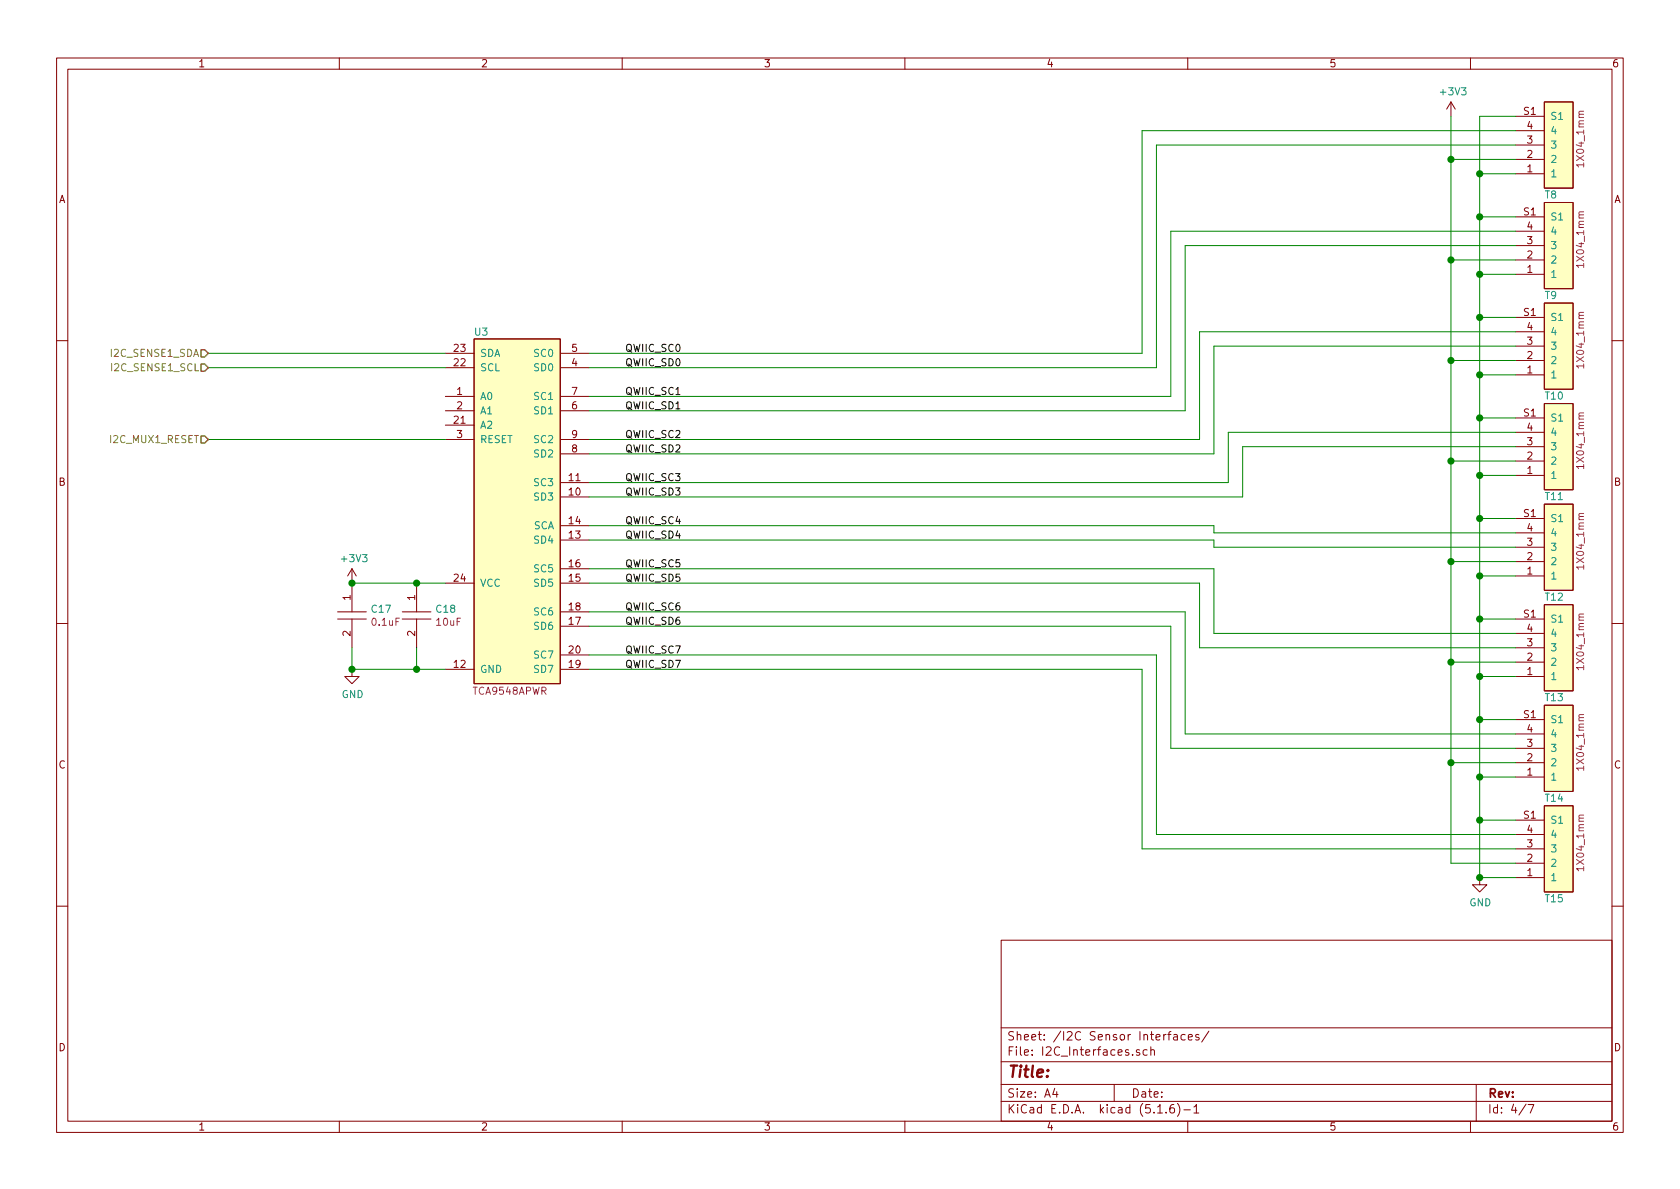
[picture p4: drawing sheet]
EESchema Schematic File Version 4
EELAYER 30 0
EELAYER END
$Descr A4 11693 8268
encoding utf-8
Sheet 4 7
Title ""
Date ""
Rev ""
Comp ""
Comment1 ""
Comment2 ""
Comment3 ""
Comment4 ""
$EndDescr
$Comp
L AVR-KiCAD-Lib-Capacitors:GRM188R61A106KE69J C?
U 1 1
P 2900 4250
AR Path="/5EE82896/5F11563E" Ref="C?"  Part="1" 
AR Path="/5EE827B2/5F11563E" Ref="C18"  Part="1" 
F 0 "C18" V 2879 4378 50  0000 L CNN
F 1 "GRM188R61A106KE69J" H 2950 4450 50  0001 C CNN
F 2 "AVR-KiCAD-Lib-Capacitors:C0603" H 2700 4250 50  0001 C CNN
F 3 "https://search.murata.co.jp/Ceramy/image/img/A01X/G101/ENG/GRM188R61A106KE69-01.pdf" H 2800 4350 50  0001 C CNN
F 4 "0.18000" H 3000 4500 50  0001 C CNN "Cost QTY: 1"
F 5 "0.03841" H 3100 4600 50  0001 C CNN "Cost QTY: 1000"
F 6 "0.03674" H 3200 4700 50  0001 C CNN "Cost QTY: 2500"
F 7 "0.03340" H 3300 4800 50  0001 C CNN "Cost QTY: 5000"
F 8 "0.02640" H 3400 4900 50  0001 C CNN "Cost QTY: 10000"
F 9 "Murata Electronics" H 3500 5000 50  0001 C CNN "MFR"
F 10 "GRM188R61A106KE69J" H 3600 5100 50  0001 C CNN "MFR#"
F 11 "Digikey" H 3700 5200 50  0001 C CNN "Vendor"
F 12 "490-14372-2-ND" H 3800 5300 50  0001 C CNN "Vendor #"
F 13 "AVR" H 3900 5400 50  0001 C CNN "Designer"
F 14 "0.95mm" H 4000 5500 50  0001 C CNN "Height"
F 15 "2/28/2020" H 5100 6600 50  0001 C CNN "Date Created"
F 16 "2/28/2020" H 4100 5600 50  0001 C CNN "Date Modified"
F 17 "Yes" H 4200 5700 50  0001 C CNN "Lead-Free ?"
F 18 "1" H 4300 5800 50  0001 C CNN "RoHS Levels"
F 19 "SMT" H 4400 5900 50  0001 C CNN "Mounting"
F 20 "2" H 4500 6000 50  0001 C CNN "Pin Count #"
F 21 "Active" H 4600 6100 50  0001 C CNN "Status"
F 22 "10%" H 4700 6200 50  0001 C CNN "Tolerance"
F 23 "Ceramic Cap" H 4800 6300 50  0001 C CNN "Type"
F 24 "10V" H 4900 6400 50  0001 C CNN "Voltage"
F 25 "0603" H 5000 6550 50  0001 C CNN "Package"
F 26 "10µF ±10% 10V Ceramic Capacitor X5R 0603 (1608 Metric)" H 5400 6950 50  0001 C CNN "Description"
F 27 "10uF" V 2970 4378 50  0000 L CNN "_Value_"
F 28 "*" H 5300 6850 50  0001 C CNN "Management_ID"
	1    2900 4250
	0    1    1    0   
$EndComp
Wire Wire Line
	2900 4050 2450 4050
$Comp
L power:+3V3 #PWR?
U 1 1
P 2450 4050
AR Path="/5EE82896/5F11561C" Ref="#PWR?"  Part="1" 
AR Path="/5EE827B2/5F11561C" Ref="#PWR024"  Part="1" 
F 0 "#PWR024" H 2450 3900 50  0001 C CNN
F 1 "+3V3" H 2465 4223 50  0000 C CNN
F 2 "" H 2450 4050 50  0001 C CNN
F 3 "" H 2450 4050 50  0001 C CNN
	1    2450 4050
	1    0    0    -1  
$EndComp
Text HLabel 1450 2450 0    50   Input ~ 0
I2C_SENSE1_SDA
Text HLabel 1450 2550 0    50   Input ~ 0
I2C_SENSE1_SCL
Text HLabel 1450 3050 0    50   Input ~ 0
I2C_MUX1_RESET
Wire Wire Line
	3100 2450 1450 2450
Wire Wire Line
	3100 2550 1450 2550
Wire Wire Line
	3100 3050 1450 3050
$Comp
L power:GND #PWR?
U 1 1
P 2450 4650
AR Path="/5EE82896/5F189177" Ref="#PWR?"  Part="1" 
AR Path="/5EE827B2/5F189177" Ref="#PWR025"  Part="1" 
F 0 "#PWR025" H 2450 4400 50  0001 C CNN
F 1 "GND" H 2455 4477 50  0000 C CNN
F 2 "" H 2450 4650 50  0001 C CNN
F 3 "" H 2450 4650 50  0001 C CNN
	1    2450 4650
	1    0    0    -1  
$EndComp
$Comp
L AVR-KiCAD-Lib-ICs:TCA9548APWR U3
U 1 1
P 3300 2350
F 0 "U3" H 3350 2400 50  0000 C CNN
F 1 "TCA9548APWR" H 3350 2550 50  0001 C CNN
F 2 "AVR-KiCAD-Lib-ICs:TCA9548APWR" H 5650 5050 50  0001 C CNN
F 3 "https://www.ti.com/lit/ds/symlink/tca9548a.pdf?HQS=TI-null-null-digikeymode-df-pf-null-wwe&ts=1592362720242" H 3300 2400 50  0001 C CNN
F 4 "1.49000" H 3400 2600 50  0001 C CNN "Cost QTY: 1"
F 5 "0.63000" H 3500 2700 50  0001 C CNN "Cost QTY: 1000"
F 6 "*" H 3600 2800 50  0001 C CNN "Cost QTY: 2500"
F 7 "*" H 3700 2900 50  0001 C CNN "Cost QTY: 5000"
F 8 "*" H 3800 3000 50  0001 C CNN "Cost QTY: 10000"
F 9 "Texas Instruments" H 3900 3100 50  0001 C CNN "MFR"
F 10 "TCA9548APWR" H 4000 3200 50  0001 C CNN "MFR#"
F 11 "Digikey" H 4100 3300 50  0001 C CNN "Vendor"
F 12 "296-34905-1-ND" H 4200 3400 50  0001 C CNN "Vendor #"
F 13 "AVR" H 4300 3500 50  0001 C CNN "Designer"
F 14 "1.2mm" H 4400 3600 50  0001 C CNN "Height"
F 15 "6/16/2020" H 5500 4700 50  0001 C CNN "Date Created"
F 16 "6/16/2020" H 4500 3700 50  0001 C CNN "Date Modified"
F 17 "Yes" H 4600 3800 50  0001 C CNN "Lead-Free ?"
F 18 "1" H 4700 3900 50  0001 C CNN "RoHS Levels"
F 19 "SMT" H 4800 4000 50  0001 C CNN "Mounting"
F 20 "24" H 4900 4100 50  0001 C CNN "Pin Count #"
F 21 "Active" H 5000 4200 50  0001 C CNN "Status"
F 22 "*" H 5100 4300 50  0001 C CNN "Tolerance"
F 23 "I2C MUX" H 5200 4400 50  0001 C CNN "Type"
F 24 "1.65V ~ 5.5V" H 5300 4500 50  0001 C CNN "Voltage"
F 25 "24-TSSOP" H 5400 4650 50  0001 C CNN "Package"
F 26 "IC I2C SW 8CH W/RESET 24TSSOP" H 5700 4800 50  0001 C CNN "Description"
F 27 "TCA9548APWR" H 3550 -100 50  0000 C CNN "_Value_"
F 28 "*" H 5700 4950 50  0001 C CNN "Management_ID"
	1    3300 2350
	1    0    0    -1  
$EndComp
$Comp
L power:GND #PWR?
U 1 1
P 10300 6100
AR Path="/5EE82702/5F0119BE" Ref="#PWR?"  Part="1" 
AR Path="/5EE827B2/5F0119BE" Ref="#PWR027"  Part="1" 
F 0 "#PWR027" H 10300 5850 50  0001 C CNN
F 1 "GND" H 10305 5927 50  0000 C CNN
F 2 "" H 10300 6100 50  0001 C CNN
F 3 "" H 10300 6100 50  0001 C CNN
	1    10300 6100
	1    0    0    -1  
$EndComp
Wire Wire Line
	10300 6100 10550 6100
Wire Wire Line
	10300 5400 10550 5400
Wire Wire Line
	10300 4700 10550 4700
Wire Wire Line
	10300 4000 10550 4000
Wire Wire Line
	10300 3300 10550 3300
Wire Wire Line
	10300 2600 10550 2600
Wire Wire Line
	10300 1900 10550 1900
Wire Wire Line
	10300 1200 10550 1200
Connection ~ 2450 4050
$Comp
L AVR-KiCAD-Lib-Capacitors:C0402C104K9PACTU C?
U 1 1
P 2450 4250
AR Path="/5EE82896/5F11565D" Ref="C?"  Part="1" 
AR Path="/5EE827B2/5F11565D" Ref="C17"  Part="1" 
F 0 "C17" V 2429 4378 50  0000 L CNN
F 1 "C0402C104K9PACTU" H 2500 4450 50  0001 C CNN
F 2 "AVR-KiCAD-Lib-Resistors:R0402" H 2250 4250 50  0001 C CNN
F 3 "https://content.kemet.com/datasheets/KEM_C1006_X5R_SMD.pdf" H 2350 4350 50  0001 C CNN
F 4 "0.10000" H 2550 4500 50  0001 C CNN "Cost QTY: 1"
F 5 "0.01139" H 2650 4600 50  0001 C CNN "Cost QTY: 1000"
F 6 "0.01035" H 2750 4700 50  0001 C CNN "Cost QTY: 2500"
F 7 "0.00952" H 2850 4800 50  0001 C CNN "Cost QTY: 5000"
F 8 "0.00756" H 2950 4900 50  0001 C CNN "Cost QTY: 10000"
F 9 "KEMET" H 3050 5000 50  0001 C CNN "MFR"
F 10 "C0402C104K9PACTU" H 3150 5100 50  0001 C CNN "MFR#"
F 11 "Digikey" H 3250 5200 50  0001 C CNN "Vendor"
F 12 "399-3026-6-ND" H 3350 5300 50  0001 C CNN "Vendor #"
F 13 "AVR" H 3450 5400 50  0001 C CNN "Designer"
F 14 "0.55mm" H 3550 5500 50  0001 C CNN "Height"
F 15 "12/7/2019" H 4650 6600 50  0001 C CNN "Date Created"
F 16 "12/7/2019" H 3650 5600 50  0001 C CNN "Date Modified"
F 17 "Yes" H 3750 5700 50  0001 C CNN "Lead-Free ?"
F 18 "1" H 3850 5800 50  0001 C CNN "RoHS Levels"
F 19 "SMT" H 3950 5900 50  0001 C CNN "Mounting"
F 20 "2" H 4050 6000 50  0001 C CNN "Pin Count #"
F 21 "Active" H 4150 6100 50  0001 C CNN "Status"
F 22 "10%" H 4250 6200 50  0001 C CNN "Tolerance"
F 23 "Ceramic Cap" H 4350 6300 50  0001 C CNN "Type"
F 24 "6.3V" H 4450 6400 50  0001 C CNN "Voltage"
F 25 "0402" H 4550 6550 50  0001 C CNN "Package"
F 26 "0.1µF ±10% 6.3V Ceramic Capacitor X5R 0402 (1005 Metric)" H 4950 6950 50  0001 C CNN "Description"
F 27 "0.1uF" V 2520 4378 50  0000 L CNN "_Value_"
F 28 "*" H 4850 6850 50  0001 C CNN "Management_ID"
	1    2450 4250
	0    1    1    0   
$EndComp
Wire Wire Line
	2450 4650 2900 4650
Connection ~ 2450 4650
Wire Wire Line
	2450 4500 2450 4650
Wire Wire Line
	2900 4500 2900 4650
Connection ~ 2900 4650
Wire Wire Line
	2900 4650 3100 4650
Wire Wire Line
	2900 4050 3100 4050
Connection ~ 2900 4050
Wire Wire Line
	4100 2450 7950 2450
Wire Wire Line
	7950 2450 7950 900 
Wire Wire Line
	7950 900  10550 900 
Wire Wire Line
	8050 1000 8050 2550
Wire Wire Line
	8050 2550 4100 2550
Wire Wire Line
	4100 2750 8150 2750
Wire Wire Line
	8150 2750 8150 1600
Wire Wire Line
	8150 1600 10550 1600
Wire Wire Line
	10550 1700 8250 1700
Wire Wire Line
	8250 1700 8250 2850
Wire Wire Line
	8250 2850 4100 2850
Wire Wire Line
	4100 3050 8350 3050
Wire Wire Line
	8350 3050 8350 2300
Wire Wire Line
	8350 2300 10550 2300
Wire Wire Line
	10550 2400 8450 2400
Wire Wire Line
	8450 2400 8450 3150
Wire Wire Line
	8450 3150 4100 3150
Wire Wire Line
	4100 3350 8550 3350
Wire Wire Line
	8550 3350 8550 3000
Wire Wire Line
	8550 3000 10550 3000
Wire Wire Line
	10550 3100 8650 3100
Wire Wire Line
	8650 3100 8650 3450
Wire Wire Line
	8650 3450 4100 3450
Wire Wire Line
	4100 3650 8450 3650
Wire Wire Line
	8450 3650 8450 3700
Wire Wire Line
	8450 3700 10550 3700
Wire Wire Line
	8450 3800 8450 3750
Wire Wire Line
	8450 3750 4100 3750
Wire Wire Line
	8450 3800 10550 3800
Wire Wire Line
	4100 3950 8450 3950
Wire Wire Line
	8450 3950 8450 4400
Wire Wire Line
	8450 4400 10550 4400
Wire Wire Line
	10550 4500 8350 4500
Wire Wire Line
	8350 4500 8350 4050
Wire Wire Line
	8350 4050 4100 4050
Wire Wire Line
	4100 4250 8250 4250
Wire Wire Line
	8250 4250 8250 5100
Wire Wire Line
	8250 5100 10550 5100
Wire Wire Line
	10550 5200 8150 5200
Wire Wire Line
	8150 5200 8150 4350
Wire Wire Line
	8150 4350 4100 4350
Wire Wire Line
	4100 4550 8050 4550
Wire Wire Line
	8050 4550 8050 5800
Wire Wire Line
	8050 5800 10550 5800
Wire Wire Line
	10550 5900 7950 5900
Wire Wire Line
	7950 5900 7950 4650
Wire Wire Line
	7950 4650 4100 4650
Connection ~ 10300 6100
Connection ~ 10300 1900
Wire Wire Line
	10300 1900 10300 1500
Connection ~ 10300 2600
Wire Wire Line
	10300 2600 10300 2200
Connection ~ 10300 3300
Wire Wire Line
	10300 3300 10300 2900
Connection ~ 10300 4000
Wire Wire Line
	10300 4000 10300 3600
Connection ~ 10300 4700
Wire Wire Line
	10300 4700 10300 4300
Connection ~ 10300 5400
Wire Wire Line
	10300 5400 10300 5000
Wire Wire Line
	8050 1000 10550 1000
Wire Wire Line
	10550 1100 10100 1100
$Comp
L power:+3V3 #PWR?
U 1 1
P 10100 800
AR Path="/5EE82896/5F11A0D2" Ref="#PWR?"  Part="1" 
AR Path="/5EE827B2/5F11A0D2" Ref="#PWR026"  Part="1" 
F 0 "#PWR026" H 10100 650 50  0001 C CNN
F 1 "+3V3" H 10115 973 50  0000 C CNN
F 2 "" H 10100 800 50  0001 C CNN
F 3 "" H 10100 800 50  0001 C CNN
	1    10100 800 
	1    0    0    -1  
$EndComp
Wire Wire Line
	10100 800  10100 1100
Wire Wire Line
	10100 6000 10550 6000
Connection ~ 10100 1100
Wire Wire Line
	10550 5300 10100 5300
Connection ~ 10100 5300
Wire Wire Line
	10100 5300 10100 6000
Wire Wire Line
	10550 4600 10100 4600
Wire Wire Line
	10100 1100 10100 1800
Connection ~ 10100 4600
Wire Wire Line
	10100 4600 10100 5300
Wire Wire Line
	10550 3900 10100 3900
Connection ~ 10100 3900
Wire Wire Line
	10100 3900 10100 4600
Wire Wire Line
	10550 3200 10100 3200
Connection ~ 10100 3200
Wire Wire Line
	10100 3200 10100 3900
Wire Wire Line
	10550 2500 10100 2500
Connection ~ 10100 2500
Wire Wire Line
	10100 2500 10100 3200
Wire Wire Line
	10550 1800 10100 1800
Connection ~ 10100 1800
Wire Wire Line
	10100 1800 10100 2500
$Comp
L AVR-KiCAD-Lib-Connectors:BM04B-SRSS-TB(LF)(SN) T8
U 1 1
P 10750 1300
F 0 "T8" H 10750 1350 50  0000 L CNN
F 1 "BM04B-SRSS-TB(LF)(SN)" H 10800 1500 50  0001 C CNN
F 2 "AVR-KiCAD-Lib-Connectors:CONN_BM04B-SRSS-TB(LF)(SN)" H 9850 1900 50  0001 C CNN
F 3 "http://www.jst-mfg.com/product/pdf/eng/eSH.pdf" H 10750 1350 50  0001 C CNN
F 4 "0.63000" H 10850 1550 50  0001 C CNN "Cost QTY: 1"
F 5 "0.28713" H 10950 1650 50  0001 C CNN "Cost QTY: 1000"
F 6 "*" H 11050 1750 50  0001 C CNN "Cost QTY: 2500"
F 7 "*" H 11150 1850 50  0001 C CNN "Cost QTY: 5000"
F 8 "0.24226" H 11250 1950 50  0001 C CNN "Cost QTY: 10000"
F 9 "JST Sales America Inc." H 11350 2050 50  0001 C CNN "MFR"
F 10 "BM04B-SRSS-TB(LF)(SN)" H 11450 2150 50  0001 C CNN "MFR#"
F 11 "Digikey" H 11550 2250 50  0001 C CNN "Vendor"
F 12 "455-1790-2-ND" H 11650 2350 50  0001 C CNN "Vendor #"
F 13 "AVR" H 11750 2450 50  0001 C CNN "Designer"
F 14 "4.9mm" H 11850 2550 50  0001 C CNN "Height"
F 15 "6/18/2020" H 12950 3650 50  0001 C CNN "Date Created"
F 16 "6/18/2020" H 11950 2650 50  0001 C CNN "Date Modified"
F 17 "Yes" H 12050 2750 50  0001 C CNN "Lead-Free ?"
F 18 "1" H 12150 2850 50  0001 C CNN "RoHS Levels"
F 19 "SMT" H 12250 2950 50  0001 C CNN "Mounting"
F 20 "4" H 12350 3050 50  0001 C CNN "Pin Count #"
F 21 "Active" H 12450 3150 50  0001 C CNN "Status"
F 22 "*" H 12550 3250 50  0001 C CNN "Tolerance"
F 23 "Connector" H 12650 3350 50  0001 C CNN "Type"
F 24 "50V" H 12750 3450 50  0001 C CNN "Voltage"
F 25 "*" H 12850 3600 50  0001 C CNN "Package"
F 26 "Connector Header Surface Mount 4 position 0.039\" (1.00mm)" H 13250 4000 50  0001 C CNN "Description"
F 27 "1X04_1mm" V 11000 750 50  0000 L CNN "_Value_"
F 28 "*" H 11600 1800 50  0001 C CNN "Management_ID"
	1    10750 1300
	1    0    0    1   
$EndComp
$Comp
L AVR-KiCAD-Lib-Connectors:BM04B-SRSS-TB(LF)(SN) T9
U 1 1
P 10750 2000
F 0 "T9" H 10750 2050 50  0000 L CNN
F 1 "BM04B-SRSS-TB(LF)(SN)" H 10800 2200 50  0001 C CNN
F 2 "AVR-KiCAD-Lib-Connectors:CONN_BM04B-SRSS-TB(LF)(SN)" H 9850 2600 50  0001 C CNN
F 3 "http://www.jst-mfg.com/product/pdf/eng/eSH.pdf" H 10750 2050 50  0001 C CNN
F 4 "0.63000" H 10850 2250 50  0001 C CNN "Cost QTY: 1"
F 5 "0.28713" H 10950 2350 50  0001 C CNN "Cost QTY: 1000"
F 6 "*" H 11050 2450 50  0001 C CNN "Cost QTY: 2500"
F 7 "*" H 11150 2550 50  0001 C CNN "Cost QTY: 5000"
F 8 "0.24226" H 11250 2650 50  0001 C CNN "Cost QTY: 10000"
F 9 "JST Sales America Inc." H 11350 2750 50  0001 C CNN "MFR"
F 10 "BM04B-SRSS-TB(LF)(SN)" H 11450 2850 50  0001 C CNN "MFR#"
F 11 "Digikey" H 11550 2950 50  0001 C CNN "Vendor"
F 12 "455-1790-2-ND" H 11650 3050 50  0001 C CNN "Vendor #"
F 13 "AVR" H 11750 3150 50  0001 C CNN "Designer"
F 14 "4.9mm" H 11850 3250 50  0001 C CNN "Height"
F 15 "6/18/2020" H 12950 4350 50  0001 C CNN "Date Created"
F 16 "6/18/2020" H 11950 3350 50  0001 C CNN "Date Modified"
F 17 "Yes" H 12050 3450 50  0001 C CNN "Lead-Free ?"
F 18 "1" H 12150 3550 50  0001 C CNN "RoHS Levels"
F 19 "SMT" H 12250 3650 50  0001 C CNN "Mounting"
F 20 "4" H 12350 3750 50  0001 C CNN "Pin Count #"
F 21 "Active" H 12450 3850 50  0001 C CNN "Status"
F 22 "*" H 12550 3950 50  0001 C CNN "Tolerance"
F 23 "Connector" H 12650 4050 50  0001 C CNN "Type"
F 24 "50V" H 12750 4150 50  0001 C CNN "Voltage"
F 25 "*" H 12850 4300 50  0001 C CNN "Package"
F 26 "Connector Header Surface Mount 4 position 0.039\" (1.00mm)" H 13250 4700 50  0001 C CNN "Description"
F 27 "1X04_1mm" V 11000 1450 50  0000 L CNN "_Value_"
F 28 "*" H 11600 2500 50  0001 C CNN "Management_ID"
	1    10750 2000
	1    0    0    1   
$EndComp
$Comp
L AVR-KiCAD-Lib-Connectors:BM04B-SRSS-TB(LF)(SN) T10
U 1 1
P 10750 2700
F 0 "T10" H 10750 2750 50  0000 L CNN
F 1 "BM04B-SRSS-TB(LF)(SN)" H 10800 2900 50  0001 C CNN
F 2 "AVR-KiCAD-Lib-Connectors:CONN_BM04B-SRSS-TB(LF)(SN)" H 9850 3300 50  0001 C CNN
F 3 "http://www.jst-mfg.com/product/pdf/eng/eSH.pdf" H 10750 2750 50  0001 C CNN
F 4 "0.63000" H 10850 2950 50  0001 C CNN "Cost QTY: 1"
F 5 "0.28713" H 10950 3050 50  0001 C CNN "Cost QTY: 1000"
F 6 "*" H 11050 3150 50  0001 C CNN "Cost QTY: 2500"
F 7 "*" H 11150 3250 50  0001 C CNN "Cost QTY: 5000"
F 8 "0.24226" H 11250 3350 50  0001 C CNN "Cost QTY: 10000"
F 9 "JST Sales America Inc." H 11350 3450 50  0001 C CNN "MFR"
F 10 "BM04B-SRSS-TB(LF)(SN)" H 11450 3550 50  0001 C CNN "MFR#"
F 11 "Digikey" H 11550 3650 50  0001 C CNN "Vendor"
F 12 "455-1790-2-ND" H 11650 3750 50  0001 C CNN "Vendor #"
F 13 "AVR" H 11750 3850 50  0001 C CNN "Designer"
F 14 "4.9mm" H 11850 3950 50  0001 C CNN "Height"
F 15 "6/18/2020" H 12950 5050 50  0001 C CNN "Date Created"
F 16 "6/18/2020" H 11950 4050 50  0001 C CNN "Date Modified"
F 17 "Yes" H 12050 4150 50  0001 C CNN "Lead-Free ?"
F 18 "1" H 12150 4250 50  0001 C CNN "RoHS Levels"
F 19 "SMT" H 12250 4350 50  0001 C CNN "Mounting"
F 20 "4" H 12350 4450 50  0001 C CNN "Pin Count #"
F 21 "Active" H 12450 4550 50  0001 C CNN "Status"
F 22 "*" H 12550 4650 50  0001 C CNN "Tolerance"
F 23 "Connector" H 12650 4750 50  0001 C CNN "Type"
F 24 "50V" H 12750 4850 50  0001 C CNN "Voltage"
F 25 "*" H 12850 5000 50  0001 C CNN "Package"
F 26 "Connector Header Surface Mount 4 position 0.039\" (1.00mm)" H 13250 5400 50  0001 C CNN "Description"
F 27 "1X04_1mm" V 11000 2150 50  0000 L CNN "_Value_"
F 28 "*" H 11600 3200 50  0001 C CNN "Management_ID"
	1    10750 2700
	1    0    0    1   
$EndComp
$Comp
L AVR-KiCAD-Lib-Connectors:BM04B-SRSS-TB(LF)(SN) T11
U 1 1
P 10750 3400
F 0 "T11" H 10750 3450 50  0000 L CNN
F 1 "BM04B-SRSS-TB(LF)(SN)" H 10800 3600 50  0001 C CNN
F 2 "AVR-KiCAD-Lib-Connectors:CONN_BM04B-SRSS-TB(LF)(SN)" H 9850 4000 50  0001 C CNN
F 3 "http://www.jst-mfg.com/product/pdf/eng/eSH.pdf" H 10750 3450 50  0001 C CNN
F 4 "0.63000" H 10850 3650 50  0001 C CNN "Cost QTY: 1"
F 5 "0.28713" H 10950 3750 50  0001 C CNN "Cost QTY: 1000"
F 6 "*" H 11050 3850 50  0001 C CNN "Cost QTY: 2500"
F 7 "*" H 11150 3950 50  0001 C CNN "Cost QTY: 5000"
F 8 "0.24226" H 11250 4050 50  0001 C CNN "Cost QTY: 10000"
F 9 "JST Sales America Inc." H 11350 4150 50  0001 C CNN "MFR"
F 10 "BM04B-SRSS-TB(LF)(SN)" H 11450 4250 50  0001 C CNN "MFR#"
F 11 "Digikey" H 11550 4350 50  0001 C CNN "Vendor"
F 12 "455-1790-2-ND" H 11650 4450 50  0001 C CNN "Vendor #"
F 13 "AVR" H 11750 4550 50  0001 C CNN "Designer"
F 14 "4.9mm" H 11850 4650 50  0001 C CNN "Height"
F 15 "6/18/2020" H 12950 5750 50  0001 C CNN "Date Created"
F 16 "6/18/2020" H 11950 4750 50  0001 C CNN "Date Modified"
F 17 "Yes" H 12050 4850 50  0001 C CNN "Lead-Free ?"
F 18 "1" H 12150 4950 50  0001 C CNN "RoHS Levels"
F 19 "SMT" H 12250 5050 50  0001 C CNN "Mounting"
F 20 "4" H 12350 5150 50  0001 C CNN "Pin Count #"
F 21 "Active" H 12450 5250 50  0001 C CNN "Status"
F 22 "*" H 12550 5350 50  0001 C CNN "Tolerance"
F 23 "Connector" H 12650 5450 50  0001 C CNN "Type"
F 24 "50V" H 12750 5550 50  0001 C CNN "Voltage"
F 25 "*" H 12850 5700 50  0001 C CNN "Package"
F 26 "Connector Header Surface Mount 4 position 0.039\" (1.00mm)" H 13250 6100 50  0001 C CNN "Description"
F 27 "1X04_1mm" V 11000 2850 50  0000 L CNN "_Value_"
F 28 "*" H 11600 3900 50  0001 C CNN "Management_ID"
	1    10750 3400
	1    0    0    1   
$EndComp
$Comp
L AVR-KiCAD-Lib-Connectors:BM04B-SRSS-TB(LF)(SN) T12
U 1 1
P 10750 4100
F 0 "T12" H 10750 4150 50  0000 L CNN
F 1 "BM04B-SRSS-TB(LF)(SN)" H 10800 4300 50  0001 C CNN
F 2 "AVR-KiCAD-Lib-Connectors:CONN_BM04B-SRSS-TB(LF)(SN)" H 9850 4700 50  0001 C CNN
F 3 "http://www.jst-mfg.com/product/pdf/eng/eSH.pdf" H 10750 4150 50  0001 C CNN
F 4 "0.63000" H 10850 4350 50  0001 C CNN "Cost QTY: 1"
F 5 "0.28713" H 10950 4450 50  0001 C CNN "Cost QTY: 1000"
F 6 "*" H 11050 4550 50  0001 C CNN "Cost QTY: 2500"
F 7 "*" H 11150 4650 50  0001 C CNN "Cost QTY: 5000"
F 8 "0.24226" H 11250 4750 50  0001 C CNN "Cost QTY: 10000"
F 9 "JST Sales America Inc." H 11350 4850 50  0001 C CNN "MFR"
F 10 "BM04B-SRSS-TB(LF)(SN)" H 11450 4950 50  0001 C CNN "MFR#"
F 11 "Digikey" H 11550 5050 50  0001 C CNN "Vendor"
F 12 "455-1790-2-ND" H 11650 5150 50  0001 C CNN "Vendor #"
F 13 "AVR" H 11750 5250 50  0001 C CNN "Designer"
F 14 "4.9mm" H 11850 5350 50  0001 C CNN "Height"
F 15 "6/18/2020" H 12950 6450 50  0001 C CNN "Date Created"
F 16 "6/18/2020" H 11950 5450 50  0001 C CNN "Date Modified"
F 17 "Yes" H 12050 5550 50  0001 C CNN "Lead-Free ?"
F 18 "1" H 12150 5650 50  0001 C CNN "RoHS Levels"
F 19 "SMT" H 12250 5750 50  0001 C CNN "Mounting"
F 20 "4" H 12350 5850 50  0001 C CNN "Pin Count #"
F 21 "Active" H 12450 5950 50  0001 C CNN "Status"
F 22 "*" H 12550 6050 50  0001 C CNN "Tolerance"
F 23 "Connector" H 12650 6150 50  0001 C CNN "Type"
F 24 "50V" H 12750 6250 50  0001 C CNN "Voltage"
F 25 "*" H 12850 6400 50  0001 C CNN "Package"
F 26 "Connector Header Surface Mount 4 position 0.039\" (1.00mm)" H 13250 6800 50  0001 C CNN "Description"
F 27 "1X04_1mm" V 11000 3550 50  0000 L CNN "_Value_"
F 28 "*" H 11600 4600 50  0001 C CNN "Management_ID"
	1    10750 4100
	1    0    0    1   
$EndComp
$Comp
L AVR-KiCAD-Lib-Connectors:BM04B-SRSS-TB(LF)(SN) T13
U 1 1
P 10750 4800
F 0 "T13" H 10750 4850 50  0000 L CNN
F 1 "BM04B-SRSS-TB(LF)(SN)" H 10800 5000 50  0001 C CNN
F 2 "AVR-KiCAD-Lib-Connectors:CONN_BM04B-SRSS-TB(LF)(SN)" H 9850 5400 50  0001 C CNN
F 3 "http://www.jst-mfg.com/product/pdf/eng/eSH.pdf" H 10750 4850 50  0001 C CNN
F 4 "0.63000" H 10850 5050 50  0001 C CNN "Cost QTY: 1"
F 5 "0.28713" H 10950 5150 50  0001 C CNN "Cost QTY: 1000"
F 6 "*" H 11050 5250 50  0001 C CNN "Cost QTY: 2500"
F 7 "*" H 11150 5350 50  0001 C CNN "Cost QTY: 5000"
F 8 "0.24226" H 11250 5450 50  0001 C CNN "Cost QTY: 10000"
F 9 "JST Sales America Inc." H 11350 5550 50  0001 C CNN "MFR"
F 10 "BM04B-SRSS-TB(LF)(SN)" H 11450 5650 50  0001 C CNN "MFR#"
F 11 "Digikey" H 11550 5750 50  0001 C CNN "Vendor"
F 12 "455-1790-2-ND" H 11650 5850 50  0001 C CNN "Vendor #"
F 13 "AVR" H 11750 5950 50  0001 C CNN "Designer"
F 14 "4.9mm" H 11850 6050 50  0001 C CNN "Height"
F 15 "6/18/2020" H 12950 7150 50  0001 C CNN "Date Created"
F 16 "6/18/2020" H 11950 6150 50  0001 C CNN "Date Modified"
F 17 "Yes" H 12050 6250 50  0001 C CNN "Lead-Free ?"
F 18 "1" H 12150 6350 50  0001 C CNN "RoHS Levels"
F 19 "SMT" H 12250 6450 50  0001 C CNN "Mounting"
F 20 "4" H 12350 6550 50  0001 C CNN "Pin Count #"
F 21 "Active" H 12450 6650 50  0001 C CNN "Status"
F 22 "*" H 12550 6750 50  0001 C CNN "Tolerance"
F 23 "Connector" H 12650 6850 50  0001 C CNN "Type"
F 24 "50V" H 12750 6950 50  0001 C CNN "Voltage"
F 25 "*" H 12850 7100 50  0001 C CNN "Package"
F 26 "Connector Header Surface Mount 4 position 0.039\" (1.00mm)" H 13250 7500 50  0001 C CNN "Description"
F 27 "1X04_1mm" V 11000 4250 50  0000 L CNN "_Value_"
F 28 "*" H 11600 5300 50  0001 C CNN "Management_ID"
	1    10750 4800
	1    0    0    1   
$EndComp
$Comp
L AVR-KiCAD-Lib-Connectors:BM04B-SRSS-TB(LF)(SN) T14
U 1 1
P 10750 5500
F 0 "T14" H 10750 5550 50  0000 L CNN
F 1 "BM04B-SRSS-TB(LF)(SN)" H 10800 5700 50  0001 C CNN
F 2 "AVR-KiCAD-Lib-Connectors:CONN_BM04B-SRSS-TB(LF)(SN)" H 9850 6100 50  0001 C CNN
F 3 "http://www.jst-mfg.com/product/pdf/eng/eSH.pdf" H 10750 5550 50  0001 C CNN
F 4 "0.63000" H 10850 5750 50  0001 C CNN "Cost QTY: 1"
F 5 "0.28713" H 10950 5850 50  0001 C CNN "Cost QTY: 1000"
F 6 "*" H 11050 5950 50  0001 C CNN "Cost QTY: 2500"
F 7 "*" H 11150 6050 50  0001 C CNN "Cost QTY: 5000"
F 8 "0.24226" H 11250 6150 50  0001 C CNN "Cost QTY: 10000"
F 9 "JST Sales America Inc." H 11350 6250 50  0001 C CNN "MFR"
F 10 "BM04B-SRSS-TB(LF)(SN)" H 11450 6350 50  0001 C CNN "MFR#"
F 11 "Digikey" H 11550 6450 50  0001 C CNN "Vendor"
F 12 "455-1790-2-ND" H 11650 6550 50  0001 C CNN "Vendor #"
F 13 "AVR" H 11750 6650 50  0001 C CNN "Designer"
F 14 "4.9mm" H 11850 6750 50  0001 C CNN "Height"
F 15 "6/18/2020" H 12950 7850 50  0001 C CNN "Date Created"
F 16 "6/18/2020" H 11950 6850 50  0001 C CNN "Date Modified"
F 17 "Yes" H 12050 6950 50  0001 C CNN "Lead-Free ?"
F 18 "1" H 12150 7050 50  0001 C CNN "RoHS Levels"
F 19 "SMT" H 12250 7150 50  0001 C CNN "Mounting"
F 20 "4" H 12350 7250 50  0001 C CNN "Pin Count #"
F 21 "Active" H 12450 7350 50  0001 C CNN "Status"
F 22 "*" H 12550 7450 50  0001 C CNN "Tolerance"
F 23 "Connector" H 12650 7550 50  0001 C CNN "Type"
F 24 "50V" H 12750 7650 50  0001 C CNN "Voltage"
F 25 "*" H 12850 7800 50  0001 C CNN "Package"
F 26 "Connector Header Surface Mount 4 position 0.039\" (1.00mm)" H 13250 8200 50  0001 C CNN "Description"
F 27 "1X04_1mm" V 11000 4950 50  0000 L CNN "_Value_"
F 28 "*" H 11600 6000 50  0001 C CNN "Management_ID"
	1    10750 5500
	1    0    0    1   
$EndComp
$Comp
L AVR-KiCAD-Lib-Connectors:BM04B-SRSS-TB(LF)(SN) T15
U 1 1
P 10750 6200
F 0 "T15" H 10750 6250 50  0000 L CNN
F 1 "BM04B-SRSS-TB(LF)(SN)" H 10800 6400 50  0001 C CNN
F 2 "AVR-KiCAD-Lib-Connectors:CONN_BM04B-SRSS-TB(LF)(SN)" H 9850 6800 50  0001 C CNN
F 3 "http://www.jst-mfg.com/product/pdf/eng/eSH.pdf" H 10750 6250 50  0001 C CNN
F 4 "0.63000" H 10850 6450 50  0001 C CNN "Cost QTY: 1"
F 5 "0.28713" H 10950 6550 50  0001 C CNN "Cost QTY: 1000"
F 6 "*" H 11050 6650 50  0001 C CNN "Cost QTY: 2500"
F 7 "*" H 11150 6750 50  0001 C CNN "Cost QTY: 5000"
F 8 "0.24226" H 11250 6850 50  0001 C CNN "Cost QTY: 10000"
F 9 "JST Sales America Inc." H 11350 6950 50  0001 C CNN "MFR"
F 10 "BM04B-SRSS-TB(LF)(SN)" H 11450 7050 50  0001 C CNN "MFR#"
F 11 "Digikey" H 11550 7150 50  0001 C CNN "Vendor"
F 12 "455-1790-2-ND" H 11650 7250 50  0001 C CNN "Vendor #"
F 13 "AVR" H 11750 7350 50  0001 C CNN "Designer"
F 14 "4.9mm" H 11850 7450 50  0001 C CNN "Height"
F 15 "6/18/2020" H 12950 8550 50  0001 C CNN "Date Created"
F 16 "6/18/2020" H 11950 7550 50  0001 C CNN "Date Modified"
F 17 "Yes" H 12050 7650 50  0001 C CNN "Lead-Free ?"
F 18 "1" H 12150 7750 50  0001 C CNN "RoHS Levels"
F 19 "SMT" H 12250 7850 50  0001 C CNN "Mounting"
F 20 "4" H 12350 7950 50  0001 C CNN "Pin Count #"
F 21 "Active" H 12450 8050 50  0001 C CNN "Status"
F 22 "*" H 12550 8150 50  0001 C CNN "Tolerance"
F 23 "Connector" H 12650 8250 50  0001 C CNN "Type"
F 24 "50V" H 12750 8350 50  0001 C CNN "Voltage"
F 25 "*" H 12850 8500 50  0001 C CNN "Package"
F 26 "Connector Header Surface Mount 4 position 0.039\" (1.00mm)" H 13250 8900 50  0001 C CNN "Description"
F 27 "1X04_1mm" V 11000 5650 50  0000 L CNN "_Value_"
F 28 "*" H 11600 6700 50  0001 C CNN "Management_ID"
	1    10750 6200
	1    0    0    1   
$EndComp
Text Label 4350 2450 0    50   ~ 0
QWIIC_SC0
Text Label 4350 2550 0    50   ~ 0
QWIIC_SD0
Text Label 4350 2750 0    50   ~ 0
QWIIC_SC1
Text Label 4350 2850 0    50   ~ 0
QWIIC_SD1
Text Label 4350 3050 0    50   ~ 0
QWIIC_SC2
Text Label 4350 3150 0    50   ~ 0
QWIIC_SD2
Text Label 4350 3350 0    50   ~ 0
QWIIC_SC3
Text Label 4350 3450 0    50   ~ 0
QWIIC_SD3
Text Label 4350 3650 0    50   ~ 0
QWIIC_SC4
Text Label 4350 3750 0    50   ~ 0
QWIIC_SD4
Text Label 4350 3950 0    50   ~ 0
QWIIC_SC5
Text Label 4350 4050 0    50   ~ 0
QWIIC_SD5
Text Label 4350 4650 0    50   ~ 0
QWIIC_SD7
Text Label 4350 4550 0    50   ~ 0
QWIIC_SC7
Text Label 4350 4250 0    50   ~ 0
QWIIC_SC6
Text Label 4350 4350 0    50   ~ 0
QWIIC_SD6
Wire Wire Line
	10300 1200 10300 800 
Wire Wire Line
	10300 800  10550 800 
Connection ~ 10300 1200
Wire Wire Line
	10550 1500 10300 1500
Connection ~ 10300 1500
Wire Wire Line
	10300 1500 10300 1200
Wire Wire Line
	10550 2200 10300 2200
Connection ~ 10300 2200
Wire Wire Line
	10300 2200 10300 1900
Wire Wire Line
	10550 2900 10300 2900
Connection ~ 10300 2900
Wire Wire Line
	10300 2900 10300 2600
Connection ~ 10300 3600
Wire Wire Line
	10300 3600 10300 3300
Wire Wire Line
	10300 3600 10550 3600
Wire Wire Line
	10550 4300 10300 4300
Connection ~ 10300 4300
Wire Wire Line
	10300 4300 10300 4000
Wire Wire Line
	10550 5000 10300 5000
Connection ~ 10300 5000
Wire Wire Line
	10300 5000 10300 4700
Wire Wire Line
	10550 5700 10300 5700
Wire Wire Line
	10300 5400 10300 5700
Connection ~ 10300 5700
Wire Wire Line
	10300 5700 10300 6100
$EndSCHEMATC
